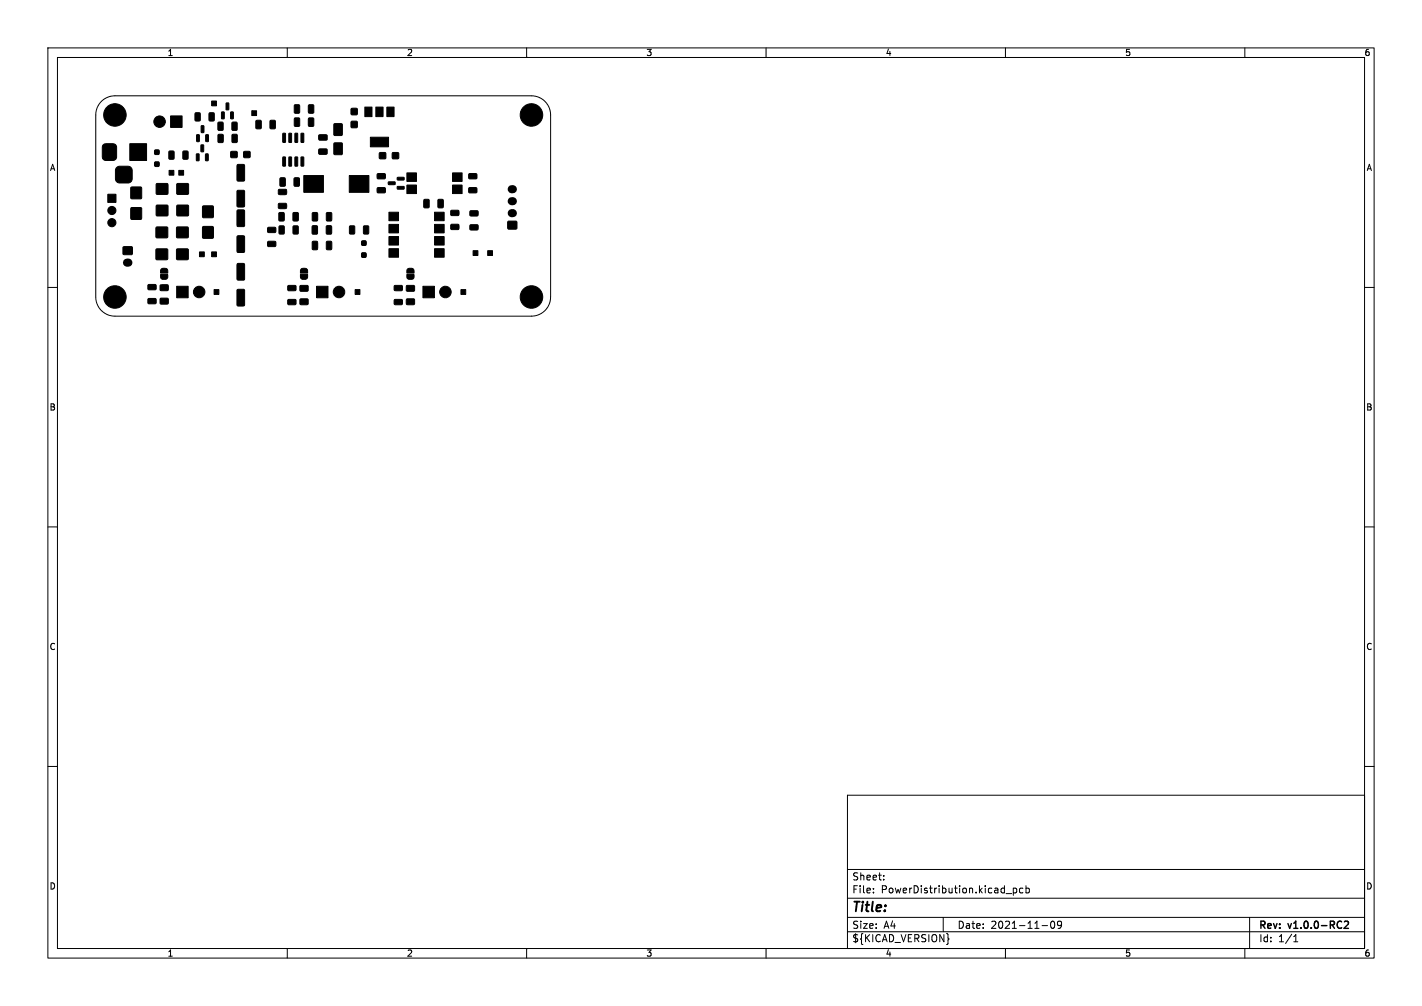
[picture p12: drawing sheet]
<svg xmlns="http://www.w3.org/2000/svg" width="297mm" height="210mm" viewBox="0 0 297 210" stroke-linecap="round" stroke-linejoin="round" font-family="sans-serif">
<g fill="none" stroke="#000" stroke-width=".21">
<path d="M10 10h277v190h-277zM12 12h273v186h-273zM60 10v2M110 10v2M160 10v2M210 10v2M260 10v2M21.2 21.1a4 4 0 0 1 2.8-1.1h87a4 4 0 0 1 4 4v38a4 4 0 0 1-4 4h-87a4 4 0 0 1-4-4v-38a4 4 0 0 1 1.2-2.9zM10 60h2M285 60h2M10 110h2M285 110h2"/>
<path d="M10 160h2M285 160h2M177 166h108v32h-108zM60 198v2M110 198v2M160 198v2M177 194.5h108M177 191.5h108M177 187.5h108M177 181.5h108M182.4 186.3v.1M182.4 185.5v.1"/>
<path d="M184.6 183.6v.1M184.6 182.8v.1M197 191.5v3M198.1 196h.1l-.1 .1M210 198v2M210.1 186.5h1.2M211.6 185.4v1.5M211.6 185.5l.5-.1 .3 .3-.2 .6h-.6M213.6 185.5l-.4-.1-.3 .3 .2 .6h.5M214.3 185.5l.4-.1 .3 .3-.1 .6h-.6M214.3 184.9v1.5M217.6 193.2h1.2"/>
<path d="M219.6 192.4l.2-.1a.8 .8 0 0 1 .5 .8 .8 .8 0 0 1-.5 .7 1 1 0 0 1-.2-1.4zM221.7 192.9l-.3 .3h-.4l-.1-.3 .1-.5 .4-.1 .2 .1a.99 .99 0 0 1-.3 1.4h-.3M260 198v2M261 191.5v6.5M270.2 196.6h.9M270.2 195.5l.4-.4v1.5"/>
</g>
<path d="M280.8 192.4l.6-.1 .2 .4-.9 1.1h.9" fill="none" stroke="#000" stroke-width=".3"/>
<g fill="#000" stroke="#000" stroke-width=".21">
<path d="M21.6 30.2l.5-.2h1.5l.6 .3 .2 .5v2l-.3 .5-.5 .2h-1.5l-.6-.3-.1-.4v-2zM24.4 35l.5-.3h1.8a.88 .88 0 0 1 .9 .9v1.7a.88 .88 0 0 1-.9 .9h-1.7a.87 .87 0 0 1-.9-.9v-1.8zM27.1 30h3.5v3.5h-3.5zM32.3 33.8h.9v.9h-.9zM32.3 31.3h.9v.9h-.9zM32.7 38.4h2.3v2.1h-2.3zM35.3 35.6h1v1h-1zM35.3 31.6l.8-.1 .3 .2v1.3l-.2 .2-.7 .1-.2-.2zM37 38.4h2.3v2.1h-2.3zM37.3 35.6h1v1h-1zM35.6 24.2h2.4v2.4h-2.4zM38.2 31.6l.8-.1 .3 .2v1.3l-.2 .2-.7 .1-.2-.2z"/>
<path d="M40.8 23.6l.8-.1 .2 .2v1.3l-.1 .3h-.7l-.3-.2zM41 32.1l.6 .1-.1 1.4-.5-.1zM41.1 28.1l.5 .1v1.4l-.5-.1zM42 30.3h.5v1.4l-.5-.1zM42 26.3h.6l-.1 1.4-.5-.1zM42.9 32.1l.6 .1-.1 1.4-.5-.1zM43 28.1l.5 .1v1.4l-.5-.1zM43.7 23.6l.8-.1 .2 .2 .1 1.3-.2 .3h-.7l-.2-.2zM44.2 21.1h1v1h-1zM46.3 23.4h.5v1.4l-.5-.1zM45.6 25.5h.8l.2 .1v1.4l-.1 .2h-.8l-.2-.1zM45.6 28.1l.8-.1 .2 .2v1.3l-.1 .3h-.7l-.3-.2z"/>
<path d="M47.2 21.5l.6 .1-.1 1.3h-.5zM48.2 31.7h1.3v1.2h-1.3zM48.2 23.4h.5v1.4l-.5-.1zM48.5 25.5h.8l.2 .1v1.4l-.1 .2h-.7l-.3-.1zM48.5 28.1l.8-.1 .2 .2 .1 1.3-.2 .3h-.7l-.2-.2zM49.6 34.4l1.2-.1 .3 .2v3.1l-.2 .2h-1.2l-.2-.1zM50.9 31.7h1.3v1.2h-1.3zM52.6 23.1h1v1h-1zM53.5 25.2l.8-.1 .3 .2v1.3l-.2 .3h-.7l-.3-.2zM56.4 25.2l.9-.1 .2 .2v1.3l-.1 .3h-.8l-.2-.2zM58.5 37.2l.8-.1 .3 .2v1.3l-.2 .3h-.7l-.2-.2zM59.1 27.8l.5 .1v1.8h-.5z"/>
<path d="M59.1 32.8h.5v1.9l-.5-.1zM58.2 39.6l1.5-.1 .2 .3v.7l-.3 .1h-1.3l-.2-.2zM60.4 27.8l.5 .1-.1 1.8h-.5zM60.4 32.8h.5l-.1 1.9-.5-.1zM61.5 37.2l.8-.1 .2 .2 .1 1.3-.2 .3h-.7l-.3-.2zM61.5 24.7l.8-.1 .3 .2v1.4l-.2 .2h-.7l-.2-.2zM61.5 21.9h.8l.3 .1v1.4l-.2 .2h-.7l-.2-.1zM61.6 27.8l.6 .1-.1 1.8h-.5zM61.6 32.8h.6l-.1 1.9-.5-.1zM62.9 27.8l.5 .1v1.8h-.5zM62.9 32.8h.5v1.9l-.5-.1zM64.5 24.7l.8-.1 .2 .2 .1 1.4-.2 .2h-.7l-.3-.2z"/>
<path d="M64.5 21.9h.8l.2 .1 .1 1.4-.2 .2h-.7l-.3-.1zM66.6 28.2l1.6-.1 .1 .3v.7l-.2 .2h-1.4l-.1-.3zM66.6 31.1h1.6l.1 .2v.8l-.2 .1h-1.4l-.1-.2zM69.8 29.9h1.6v2.3h-1.6zM69.8 25.9h1.6v2.3h-1.6zM73.4 22.7h1.2v1.2h-1.2zM73.4 25.4h1.2v1.2h-1.2zM76.2 22.3h1.5v2h-1.5zM77.4 28.6h3.7v2h-3.7zM78.5 22.3h1.5v2h-1.5zM79.3 31.9h1.2v1.2h-1.2zM78.8 36.3l1.5-.1 .2 .3v.7l-.2 .1h-1.4l-.1-.2z"/>
<path d="M78.8 39.2h1.5l.2 .2v.7l-.2 .2h-1.4l-.1-.3zM80.8 22.3h1.5v2h-1.5zM82 31.9h1.2v1.2h-1.2zM81.1 38h1.4v.5h-1.3zM83 38.9h1.3l.1 .5-1.4 .1zM83 37h1.3l.1 .5-1.4 .1zM85 36.1h2v1.8h-2zM85 38.6h2v1.8h-2zM94.5 38.6h2v1.8h-2zM94.5 36.1h2v1.8h-2zM97.9 36.3l1.6-.1 .1 .3v.7l-.2 .1h-1.4l-.1-.2zM97.9 39.2h1.6l.1 .2v.7l-.2 .2h-1.4l-.1-.3z"/>
<path d="M22.5 40.6h1.7v1.7h-1.7zM25.7 51.5h1.9v1.6h-1.9zM27.4 43.4h2.1v2.3h-2.1zM27.4 39.1h2.1v2.3h-2.1zM32.6 52h2.4v2.2h-2.4zM33.7 56.2l.3-.2 .8 .1 .2 .3v.6h-1.5zM33.5 57.3h1.5v.7l-.3 .3-.9-.1-.3-.3zM32.6 47.4h2.4v2.2h-2.4zM32.7 42.9h2.3v2.1h-2.3zM36.9 52h2.4v2.2h-2.4zM36.9 47.4h2.4v2.2h-2.4zM37 42.9h2.3v2.1h-2.3z"/>
<path d="M41.7 52.6h1v1h-1zM44.2 52.6h1v1h-1zM42.4 43h2.1v2.4h-2.1zM42.4 47.3h2.1v2.4h-2.1zM49.6 39.8l1.2-.1 .3 .2v3.1l-.2 .2h-1.2l-.2-.1zM49.6 55.1l1.2-.1 .3 .1v3.1l-.2 .3h-1.2l-.2-.2zM49.6 43.9l1.2-.1 .3 .2v3.1l-.2 .2h-1.2l-.2-.1zM49.6 49.3l1.2-.1 .3 .2v3.1l-.2 .2h-1.2l-.2-.1zM55.9 50.4h1.6l.1 .2v.7l-.2 .2h-1.4l-.1-.3zM55.9 47.5h1.6l.1 .2v.7l-.2 .2-1.4-.1-.1-.2zM58.3 44.4l.8-.1 .3 .2v1.4l-.2 .2-.7 .1-.3-.2zM58.3 47.2l.8-.1 .3 .2v1.3l-.2 .3h-.7l-.2-.2z"/>
<path d="M58.2 42.5h1.5l.2 .2v.7l-.3 .2-1.3-.1-.2-.2zM61.2 44.4l.9-.1 .2 .2v1.4l-.1 .2-.8 .1-.2-.2zM61.3 47.2l.8-.1 .2 .2v1.3l-.1 .3h-.8l-.2-.2zM62.9 56.2l.4-.2 .7 .1 .2 .3 .1 .6h-1.6zM63.4 36.6h4.2v3.6h-4.2zM62.7 57.3h1.6l-.1 .7-.3 .3-.9-.1-.2-.3zM65.2 47.2l.9-.1 .2 .2v1.3l-.1 .3h-.8l-.2-.2zM65.3 50.4l.8-.1 .2 .2v1.4l-.1 .2-.8 .1-.2-.2zM65.3 44.4l.8-.1 .2 .2v1.4l-.1 .2-.8 .1-.2-.2zM68.2 47.2l.8-.1 .3 .2v1.3l-.2 .3h-.7l-.3-.2zM68.2 50.4l.8-.1 .3 .2v1.4l-.2 .2-.7 .1-.2-.2zM68.2 44.4l.8-.1 .3 .2v1.4l-.2 .2-.7 .1-.2-.2z"/>
<path d="M73 36.6h4v3.6h-4zM73 47.2l.8-.1 .3 .2v1.3l-.2 .3h-.7l-.2-.2zM75.6 50.3h.8v.9h-.8zM75.6 52.8h.8v.9h-.8zM76 47.2l.8-.1 .2 .2v1.3l-.1 .3h-.8l-.2-.2zM81.2 44.3h2v1.8h-2zM81.2 46.8h2v1.8h-2zM81.2 49.4h2v1.8h-2zM81.2 51.9h2v1.8h-2zM85.1 56.2l.4-.2 .7 .1 .3 .3v.6h-1.5zM85 57.3h1.5l-.1 .7-.3 .3-.9-.1-.2-.3zM88.6 41.7l.8-.1 .2 .2 .1 1.4-.2 .2h-.8l-.2-.2z"/>
<path d="M90.8 51.9h2v1.8h-2zM90.8 49.4h2v1.8h-2zM90.8 46.8h2v1.8h-2zM90.8 44.3h2v1.8h-2zM91.5 41.7l.9-.1 .2 .2v1.4l-.2 .2h-.7l-.2-.2zM94.2 46.9l1.5-.1 .2 .3v.7l-.3 .1h-1.3l-.2-.2zM94.2 44l1.5-.1 .2 .2v.8l-.3 .1h-1.3l-.2-.2zM98.2 47l1.5-.1 .2 .3v.7l-.3 .1h-1.3l-.2-.2zM98.2 44h1.5l.2 .2v.7l-.3 .2h-1.3l-.2-.2zM98.8 52.3h1v1h-1zM101.9 52.3h1v1h-1zM106.1 46.2h1.8v1.6h-1.8z"/>
<path d="M30.9 62.4l1.6-.1 .1 .3v.7l-.2 .1h-1.4l-.1-.2zM30.9 59.5l1.6-.1 .1 .2v.7l-.2 .2h-1.4l-.1-.2zM33.5 62.3h1.5l.2 .2-.1 .8-.2 .2h-1.3l-.2-.3zM33.5 59.5h1.5l.2 .2-.1 .8-.2 .2h-1.3l-.2-.3zM36.9 59.8h2.4v2.4h-2.4zM44.7 60.5h1v1h-1zM49.6 60.5l1.2-.1 .3 .1v3.1l-.2 .3h-1.2l-.2-.2zM60.2 62.6l1.5-.1 .1 .2v.8l-.2 .1h-1.4l-.1-.2zM60.2 59.6h1.5l.1 .2v.7l-.2 .2h-1.4l-.1-.3zM62.7 62.4h1.5l.2 .2v.9l-.3 .1h-1.3l-.2-.2zM62.7 59.6h1.5l.2 .2v.9l-.3 .1h-1.3l-.2-.2zM66.1 59.8h2.4v2.4h-2.4z"/>
<path d="M74.2 60.5h1v1h-1zM82.4 62.6l1.5-.1 .2 .2-.1 .8-.2 .1h-1.3l-.2-.2zM82.4 59.6h1.5l.2 .2-.1 .7-.2 .2h-1.3l-.2-.3zM84.9 62.4h1.5l.2 .2v.9l-.2 .1h-1.4l-.2-.2zM84.9 59.6h1.5l.2 .2v.9l-.2 .1h-1.4l-.2-.2zM88.3 59.8h2.4v2.4h-2.4zM96.3 60.5h1v1h-1z"/>
<circle cx="24" cy="24" r="2.35"/>
<circle cx="33.3" cy="25.4" r="1.2"/>
<circle cx="111" cy="24" r="2.35"/>
<circle cx="23.4" cy="46.5" r=".85"/>
<circle cx="23.4" cy="43.9" r=".85"/>
<circle cx="24" cy="62" r="2.35"/>
<circle cx="41.6" cy="61" r="1.2"/>
<circle cx="70.8" cy="61" r="1.2"/>
<circle cx="93" cy="61" r="1.2"/>
<circle cx="111" cy="62" r="2.35"/>
</g>
<path d="M106.9 39.5h.2M26.5 54.8h.3M106.9 44.5h.2M106.9 42h.2" fill="none" stroke="#000" stroke-width="1.7"/>
<text font-size="2.8" x="178" y="190.8">Title:</text>
<g font-size="2.1">
<text x="178" y="183.9">Sheet:</text>
<text x="178" y="186.6">File:</text>
<text x="184" y="186.6">PowerDistribution.kicad_pcb</text>
<text x="178" y="196.8">${KICAD_VERSION}</text>
<text x="178" y="194">Size:</text>
<text x="184.6" y="194">A4</text>
<text x="200" y="194">Date:</text>
<text x="206.9" y="194">2021-11-09</text>
<text x="263" y="194.2">Rev:</text>
<text x="263" y="196.8">Id:</text>
<text x="267" y="196.8">1/1</text>
<text x="269.2" y="194.2">v1.0.0-RC2</text>
</g>
<g font-size="1.8">
<text x="35" y="11.8">1</text>
<text x="85" y="11.8">2</text>
<text x="135" y="11.8">3</text>
<text x="185" y="11.8">4</text>
<text x="235" y="11.8">5</text>
<text x="285" y="11.8">6</text>
<text x="10.4" y="35.8">A</text>
<text x="285.4" y="35.8">A</text>
<text x="10.3" y="85.8">B</text>
<text x="285.3" y="85.8">B</text>
<text x="10.3" y="135.8">C</text>
<text x="285.3" y="135.8">C</text>
<text x="10.3" y="185.8">D</text>
<text x="285.3" y="185.8">D</text>
<text x="35" y="199.8">1</text>
<text x="85" y="199.8">2</text>
<text x="135" y="199.8">3</text>
<text x="185" y="199.8">4</text>
<text x="235" y="199.8">5</text>
<text x="285" y="199.8">6</text>
</g>
</svg>
